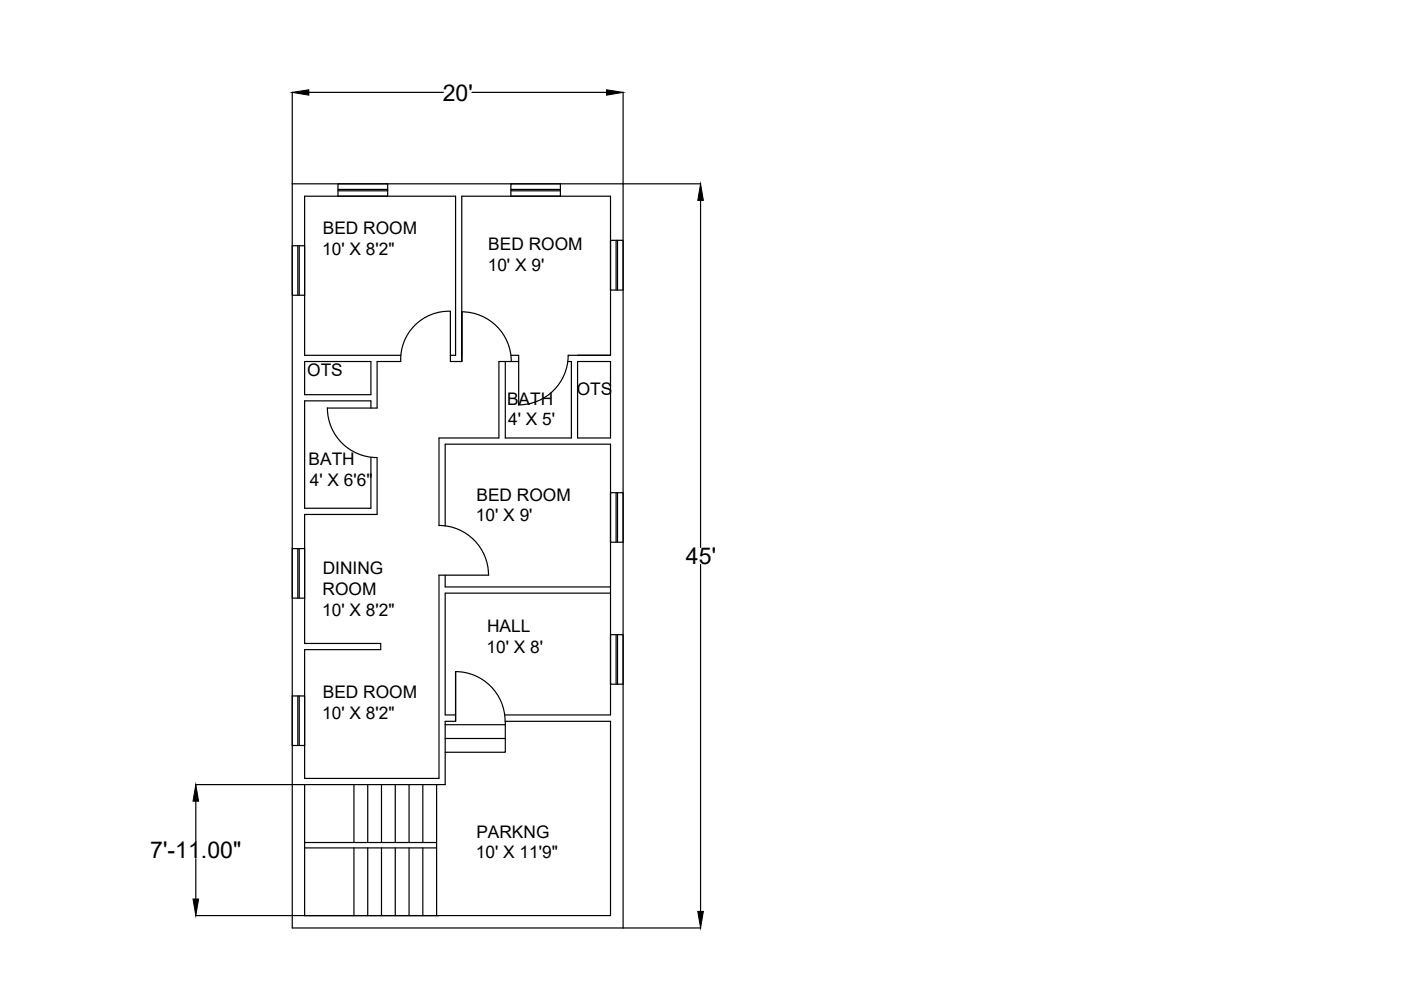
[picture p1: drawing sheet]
<svg xmlns="http://www.w3.org/2000/svg" width="297mm" height="210mm" viewBox="0 0 297 210" stroke-linecap="round" stroke-linejoin="round" font-family="sans-serif">
<!-- layer: 0 -->
<g fill="none" stroke="#000" stroke-width=".25">
<path d="M62 19.5v177.3h86.6M65.5 19.6h28.5M100.1 19.6h28.5M132.1 19.5v177.3M62 39h86.6M71.7 39h10.5v2.6h-10.5zM108.3 39h10.5v2.6h-10.5zM62 52.1h2.6v10.5h-2.6zM63.1 52.1v10.5M63.4 52.1v10.5M71.7 40.5h10.5M71.7 40.2h10.5"/>
<path d="M108.3 40.5h10.5M108.3 40.2h10.5M129.4 51h2.7v10.5h-2.7zM130.6 51v10.5M130.9 51v10.5M148.5 42.5v73.6M64.6 76.7h14v7h-14zM85 75.3h-20.4v-33.7h32v33.7h-1.1M95.5 66v10.7h2.4M95.5 66a10.2 10.2 0 0 0-10.5 10.6l-5 .1v9.8h-10.6a10.5 10.5 0 0 0 10.5 10.5M97.9 66.1a10.5 10.5 0 0 1 10.5 10.5M97.9 76.7v-10.5v10.5"/>
<path d="M97.9 75.3v-33.7h31.5v33.7M107.1 76.7v16.2h14v-16.2h-.7M108.4 75.3h1.6v10.6M110 76.7h-4.2v16.2h-12.7v18.5M122.5 75.3h6.9h-8.9a10.5 10.5 0 0 1-10.6 10.5M122.5 76.7h6.9v16.2h-6.9zM78.6 86.5v-1.5h-14v22.8h14v-10.8M80 97.1v12h-15.4v27.3h16.1v1.3h-16.1v27.3h28.5v-43.1h10.5M62 116.3h2.6v10.5h-2.6zM63.1 116.3v10.5M63.4 116.3v10.5M93.1 111.4a10.5 10.5 0 0 1 10.5 10.5"/>
<path d="M94.4 111.5v-17.3h35v57.4h-22.4M129.4 104.5h2.7v10.5h-2.7zM130.6 104.5v10.5M130.9 104.5v10.5M148.5 119.7v73.5M94.4 121.9v2.5h35M129.4 134.6h2.7v10.5h-2.7zM129.4 125.8h-35v25.8h2.2M130.6 134.6v10.5M130.9 134.6v10.5M62 147.6h2.6v10.5h-2.6zM63.1 147.6v10.5"/>
<path d="M63.4 147.6v10.5M94.4 159.5h12.7v-6.6h22.3v41.2h-64.8h28.5M94.4 156.6h12.7M94.4 153.7h12.7M96.6 142.4a10.5 10.5 0 0 1 10.5 10.5M96.6 152.9v-10.5v10.5M96.6 152.9h-2.2v13.5h-52.9M41.5 169.9v8.5M64.6 178.6h28M64.6 179.8h28M64.6 166.4v27.7h-23.1M75 166.4v12.2"/>
<path d="M75 179.8v14.3M78 166.4v12.2M78 179.8v14.3M80.9 166.4v12.2M80.9 179.8v14.3M83.8 166.4v12.2M83.8 179.8v14.3M86.7 166.4v12.2M86.7 179.8v14.3M89.6 166.4v12.2M89.6 179.8v14.3M92.6 166.4v27.7"/>
<path d="M41.5 182.1v8.5"/>
</g>
<path d="M62 19.6l3.5-.6v1.2zM128.6 19l3.5 .6-3.5 .6zM148.5 39l.6 3.5h-1.2zM41.5 166.4l.6 3.5h-1.2zM40.9 190.6h1.2l-.6 3.5zM147.9 193.2h1.2l-.6 3.6z" fill="#000" stroke="#000" stroke-width=".21"/>
<g font-size="4.9">
<text x="93.9" y="21.3">20'</text>
<text x="145.4" y="119.6">45'</text>
<text x="31.9" y="182">7'-11.00&quot;</text>
</g>
<g font-size="3.7">
<text x="68.4" y="49.6">BED ROOM</text>
<text x="103.5" y="53">BED ROOM</text>
<text x="68.3" y="54">10' X 8'2&quot;</text>
<text x="103.4" y="57.4">10' X 9'</text>
<text x="65.1" y="79.8">OTS</text>
<text x="122.3" y="83.8">OTS</text>
<text x="107.5" y="85.8">BATH</text>
<text x="107.7" y="90.2">4' X 5'</text>
<text x="65.4" y="98.6">BATH</text>
<text x="65.7" y="103">4' X 6'6&quot;</text>
<text x="101" y="106.2">BED ROOM</text>
<text x="100.9" y="110.6">10' X 9'</text>
<text x="68.4" y="121.7">DINING</text>
<text x="68.3" y="130.5">10' X 8'2&quot;</text>
<text x="68.4" y="126.1">ROOM</text>
<text x="103.3" y="134">HALL</text>
<text x="103.2" y="138.4">10' X 8'</text>
<text x="68.4" y="147.9">BED ROOM</text>
<text x="68.3" y="152.3">10' X 8'2&quot;</text>
<text x="101" y="177.6">PARKNG</text>
<text x="100.9" y="182">10' X 11'9&quot;</text>
</g>
</svg>
